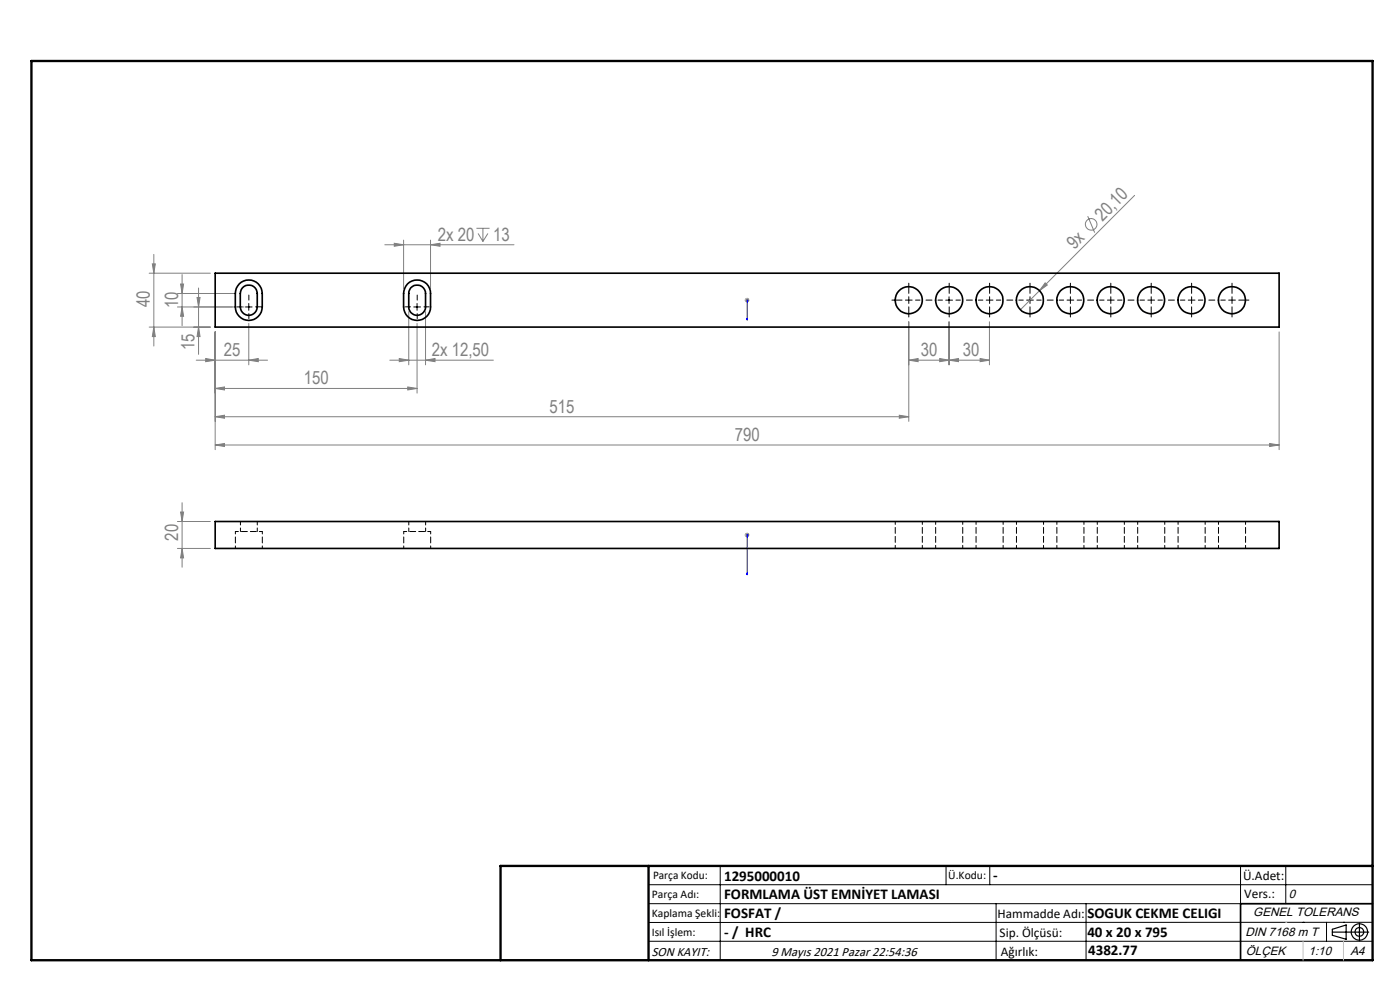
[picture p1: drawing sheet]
<svg xmlns="http://www.w3.org/2000/svg" width="297mm" height="210mm" viewBox="0 0 297 210" stroke-linecap="round" stroke-linejoin="round" font-family="sans-serif">
<g fill="none" stroke="#808080" stroke-width=".21">
<path d="M31.6 58h13M32.3 56h.6l-.3 2zM32.6 54v19.4M38.6 58.2v10.9M81.6 51.9h27.4M83.6 51.6l2 .3-2 .3zM85.6 50.9v10.3M91.3 51.9l2-.3v.6zM91.3 50.9v10.3M101.1 48.4h2.8M101.4 49.5l1 1.7M102.4 48.4v2.8"/>
<path d="M103.5 49.5l-1.1 1.7M221.7 60l.5 .5-1.7 1.2zM230.8 45.9l1.4 3.4M240.7 41.4l-20.2 20.3M31.6 69.4h13M32.6 69.4l.3 2h-.6zM37.6 65.1h14.2M37.6 62.3h12.4M38.3 60.2h.6l-.3 2.1zM38.6 65.1l.3 2h-.6zM41.6 76.4h15.2M41.8 63.1h.6l-.3 2z"/>
<path d="M42.1 69.4l.3 2h-.6zM42.1 61.1v14.1M43.6 76.1l2 .3-2 .3zM45.6 70.4v25M52.8 76.4l2-.3v.6zM52.8 68.6v8.8M82.7 76.4h22M84.7 76.1l2 .3-2 .3zM86.7 66.1v11.3M88.5 68.6v14.8M90.3 76.4l2-.3v.6zM90.3 66.1v11.3"/>
<path d="M158 63.7h1M158.2 63.3l.7 .7M158.5 63.2v1M158.9 63.3l-.7 .7M192.8 76.4l2-.3v.6zM192.8 76.4h17.1M192.8 68.3v21.1M199.4 76.1l1.9 .3-1.9 .3zM201.3 76.4l2-.3v.6zM201.3 68.3v9.1M207.9 76.1l2 .3-2 .3zM209.9 68.3v9.1"/>
<path d="M220.5 61.7l-4 4M271.4 70.4v25M45.6 82.4l2-.3v.6zM45.6 88.4l2-.3v.6zM45.6 94.4l2-.3v.6zM45.6 82.4h42.9M45.6 88.4h147.2M45.6 94.4h225.8M86.5 82.1l2 .3-2 .3zM190.8 88.1l2 .3-2 .3zM269.3 94.1l2.1 .3-2.1 .3zM37.6 116.3h7"/>
<path d="M37.6 110.6h7M38.3 108.6h.6l-.3 2zM38.6 116.3l.3 2h-.6zM38.6 106.6v13.7M158 113.5h1M158.2 113.1l.7 .7M158.5 113v1M158.9 113.1l-.7 .7"/>
<circle cx="231.5" cy="47.6" r="1.23"/>
</g>
<g fill="none" stroke="#000" stroke-width=".25">
<path d="M282.6 197.7h7.8M282.6 197.1l3-.9v3l-3-.8zM288.4 195.8v3.8M106.2 203.7h185"/>
<circle cx="288.4" cy="197.7" r="1.74"/>
<circle cx="288.4" cy="197.7" r=".93"/>
</g>
<path d="M158.5 67.9v-.4v.4M158.5 63.6v.2zM158.5 63.7h.1M158.5 63.7v4.2M158.5 113.4v.2zM158.5 113.5h.1M158.5 113.5v8.4M158.5 121.9v-.4v.4" fill="none" stroke="#00f" stroke-width=".21"/>
<g fill="none" stroke="#000" stroke-width=".21" stroke-dasharray="15.2 1.3 1.3 1.3">
<path d="M51.4 65.1h-1.1M52.8 63.7v-1.1M52.8 66.5v1.1M54.2 65.1h1.1M87.1 65.1h-1.1M88.5 63.7v-1.1M88.5 66.5v1.1M89.9 65.1h1.1M191.4 63.7h-2.2M192.8 63.7h.7M192.8 63.7v-.8M192.8 63.7h-.7"/>
<path d="M192.8 63.7v.7M192.8 62.2v-2.1M192.8 65.1v2.1M201.4 62.2v-2.1M201.4 65.1v2.1M209.9 63.7h.8M209.9 63.7v-.8M209.9 63.7h-.7M209.9 63.7v.7M209.9 62.2v-2.1M209.9 65.1v2.1M218.5 63.7h.7"/>
<path d="M218.5 63.7v-.8M218.5 63.7h-.7M218.5 63.7v.7M218.5 62.2v-2.1M218.5 65.1v2.1M227.1 63.7h.7M227.1 63.7v-.8M227.1 63.7h-.7M227.1 63.7v.7M227.1 62.2v-2.1M227.1 65.1v2.1M235.7 63.7h.7"/>
<path d="M235.7 63.7v-.8M235.7 63.7h-.8M235.7 63.7v.7M235.7 62.2v-2.1M235.7 65.1v2.1M244.2 63.7h.7M244.2 63.7v-.8M244.2 63.7h-.7M244.2 63.7v.7M244.2 62.2v-2.1M244.2 65.1v2.1M252.8 63.7h.7"/>
<path d="M252.8 63.7v-.8M252.8 63.7h-.7M252.8 63.7v.7M252.8 62.2v-2.1M252.8 65.1v2.1M261.4 63.7h.7M261.4 63.7v-.8M261.4 63.7h-.7M261.4 63.7v.7M261.4 62.2v-2.1M261.4 65.1v2.1M262.8 63.7h2.2"/>
</g>
<path d="M194.2 63.7h5.7M202.8 63.7h5.7M211.4 63.7h5.7M219.9 63.7h5.8M228.5 63.7h5.7M237.1 63.7h5.7M245.7 63.7h5.7M254.2 63.7h5.7" fill="none" stroke="#000" stroke-width=".21" stroke-dasharray="15.2 1.3 1.3 1.3" stroke-dashoffset="14.3"/>
<g fill="none" stroke="#000" stroke-width=".21">
<path d="M52.1 65.1h1.4M52.8 64.4v1.4M87.8 65.1h1.4M88.5 64.4v1.4M200.6 63.7h1.5M201.3 63v1.4M137.6 187.7h153.6M137.6 191.7h153.6M137.6 199.7h153.6M152.8 183.7v20M200.7 183.7v4M210 183.7v4"/>
<path d="M211.3 191.7v12M230.4 191.7v12M263.2 183.7v20M272.8 183.7v8M276.4 195.6h.1M281.4 195.6v4.1M285 195.6h.1M291.2 195.6l-153.6 .1"/>
</g>
<path d="M291.2 191.7h-28v12" fill="none" stroke="#000" stroke-width=".35"/>
<path d="M6.7 12.9h284.5v190.8h-284.5zM137.6 183.7v20M291.2 183.7h-185v20" fill="none" stroke="#000" stroke-width=".5"/>
<path d="M276.4 199.7v4M285 199.7v4" fill="none" stroke="#c0c0c0" stroke-width=".21"/>
<path d="M272.8 195.6h.1" fill="none" stroke="#c0c0c0" stroke-width=".25"/>
<g fill="#00f">
<path d="M158.5 67.5v.4zM158.5 63.6v.2z"/>
<path d="M158.5 113.4v.2zM158.5 121.5v.4z"/>
</g>
<g fill="#808080">
<path d="M221.7 60l.5 .5-1.7 1.2z"/>
<path d="M90.3 76.4l2-.3v.6zM84.7 76.1l2 .3-2 .3z"/>
<path d="M38.6 65.1l.3 2h-.6zM38.3 60.2h.6l-.3 2.1z"/>
<path d="M38.6 116.3l.3 2h-.6zM38.3 108.6h.6l-.3 2z"/>
<path d="M32.3 56h.6l-.3 2zM32.6 69.4l.3 2h-.6zM41.8 63.1h.6l-.3 2zM42.1 69.4l.3 2h-.6z"/>
<path d="M43.6 76.1l2 .3-2 .3zM52.8 76.4l2-.3v.6zM45.6 82.4l2-.3v.6zM86.5 82.1l2 .3-2 .3zM45.6 88.4l2-.3v.6zM190.8 88.1l2 .3-2 .3zM45.6 94.4l2-.3v.6zM269.3 94.1l2.1 .3-2.1 .3zM192.8 76.4l2-.3v.6zM199.4 76.1l1.9 .3-1.9 .3zM201.3 76.4l2-.3v.6zM207.9 76.1l2 .3-2 .3zM83.6 51.6l2 .3-2 .3zM91.3 51.9l2-.3v.6z"/>
</g>
<g fill="none" stroke="#000" stroke-width=".35">
<path d="M45.6 58h225.8v11.4h-225.8zM50.8 60.2a2.86 2.86 0 0 1 3.1-.6 2.86 2.86 0 0 1 1.7 2.7v2.8a2.86 2.86 0 0 1-2.8 2.9 2.86 2.86 0 0 1-2.9-2.9v-2.8a2.86 2.86 0 0 1 .9-2.1zM51.4 61.1a1.79 1.79 0 0 1 2-.5 1.79 1.79 0 0 1 1.2 1.7v2.8a1.8 1.8 0 0 1-1.8 1.8 1.8 1.8 0 0 1-1.8-1.8v-2.8zM86.5 60.2a2.86 2.86 0 0 1 3.1-.6 2.86 2.86 0 0 1 1.7 2.7v2.8a2.86 2.86 0 0 1-2.8 2.9 2.86 2.86 0 0 1-2.9-2.9v-2.8a3.3 3.3 0 0 1 .9-2.1zM87.1 61.1a1.79 1.79 0 0 1 2-.5 1.79 1.79 0 0 1 1.2 1.7v2.8a1.78 1.78 0 0 1-1.8 1.8 1.78 1.78 0 0 1-1.8-1.8v-3.3zM45.6 110.6h225.8v5.7h-225.8z"/>
<circle cx="192.8" cy="63.7" r="2.87"/>
<circle cx="201.3" cy="63.7" r="2.87"/>
<circle cx="209.9" cy="63.7" r="2.87"/>
<circle cx="218.5" cy="63.7" r="2.87"/>
<circle cx="227.1" cy="63.7" r="2.87"/>
<circle cx="235.6" cy="63.7" r="2.87"/>
<circle cx="244.2" cy="63.7" r="2.87"/>
<circle cx="252.8" cy="63.7" r="2.87"/>
<circle cx="261.4" cy="63.7" r="2.87"/>
</g>
<path d="M49.9 112.7v3.6M55.7 116.3v-3.6M85.7 112.7v3.6M91.4 116.3v-3.6" fill="none" stroke="#000" stroke-width=".21" stroke-dasharray="1.3 .6" stroke-dashoffset=".8"/>
<g fill="none" stroke="#000" stroke-width=".21" stroke-dasharray="1.3 .6" stroke-dashoffset=".6">
<path d="M55.7 112.7h-5.8M91.4 112.7h-5.7M189.9 110.6v5.7M195.7 116.3v-5.7M198.5 110.6v5.7M204.2 116.3v-5.7M207.1 110.6v5.7M212.8 116.3v-5.7M215.6 110.6v5.7M221.4 116.3v-5.7M224.2 110.6v5.7M230 116.3v-5.7"/>
<path d="M232.8 110.6v5.7M238.5 116.3v-5.7M241.4 110.6v5.7M247.1 116.3v-5.7M249.9 110.6v5.7M255.7 116.3v-5.7M258.5 110.6v5.7M264.2 116.3v-5.7"/>
</g>
<path d="M51 110.6v2.1M54.6 112.7v-2.1M86.7 110.6v2.1M90.3 112.7v-2.1" fill="none" stroke="#000" stroke-width=".21" stroke-dasharray="1.3 .6" stroke-dashoffset=".5"/>
<g font-size="3.9" fill="#808080">
<text x="233.9" y="47.1" transform="rotate(-45 233.9 47.1)">20,10</text>
<text x="92.9" y="51">2x 20</text>
<text x="104.6" y="51">13</text>
<text x="227.9" y="53" transform="rotate(-45 227.9 53)">9x</text>
<text x="31.8" y="65.1" transform="rotate(-90 31.8 65.1)">40</text>
<text x="37.8" y="65.4" transform="rotate(-90 37.8 65.4)">10</text>
<text x="41.3" y="74.3" transform="rotate(-90 41.3 74.3)">15</text>
<text x="47.5" y="75.5">25</text>
<text x="91.6" y="75.5">2x 12,50</text>
<text x="195.3" y="75.5">30</text>
<text x="204.3" y="75.5">30</text>
<text x="64.4" y="81.5">150</text>
<text x="116.6" y="87.5">515</text>
<text x="155.9" y="93.5">790</text>
<text x="37.8" y="114.7" transform="rotate(-90 37.8 114.7)">20</text>
</g>
<g font-size="3.2">
<text x="153.6" y="186.8">1295000010</text>
<text x="153.6" y="190.8">FORMLAMA ÜST EMNİYET LAMASI</text>
<text x="210.7" y="186.6">-</text>
<text x="153.6" y="194.8">FOSFAT /</text>
<text x="230.7" y="194.8">SOGUK CEKME CELIGI</text>
<text x="153.6" y="198.8">- / HRC</text>
<text x="230.7" y="198.7">40 x 20 x 795</text>
<text x="230.8" y="202.6">4382.77</text>
</g>
<g font-size="2.8">
<text x="263.7" y="186.7">Ü.Adet:</text>
<text x="263.9" y="190.5">Vers.:</text>
<text x="211.6" y="194.8">Hammadde Adı:</text>
<text x="138.3" y="202.8">SON KAYIT:</text>
<text x="163.6" y="202.8">9 Mayıs 2021 Pazar 22:54:36</text>
<text x="212.1" y="198.7">Sip. Ölçüsü:</text>
<text x="212.3" y="202.7">Ağırlık:</text>
</g>
<g font-size="2.6">
<text x="273.4" y="190.4">0</text>
<text x="265.9" y="194.4">GENEL TOLERANS</text>
<text x="264.2" y="198.5">DIN 7168 m T</text>
<text x="264.3" y="202.6">ÖLÇEK</text>
<text x="277.6" y="202.6">1:10</text>
<text x="286.5" y="202.6">A4</text>
</g>
<g font-size="2.5">
<text x="138.3" y="190.5">Parça Adı:</text>
<text x="138.5" y="186.5">Parça Kodu:</text>
<text x="201.2" y="186.5">Ü.Kodu:</text>
<text x="138.3" y="194.5">Kaplama Şekli:</text>
<text x="138.3" y="198.6">Isıl İşlem:</text>
</g>
</svg>
